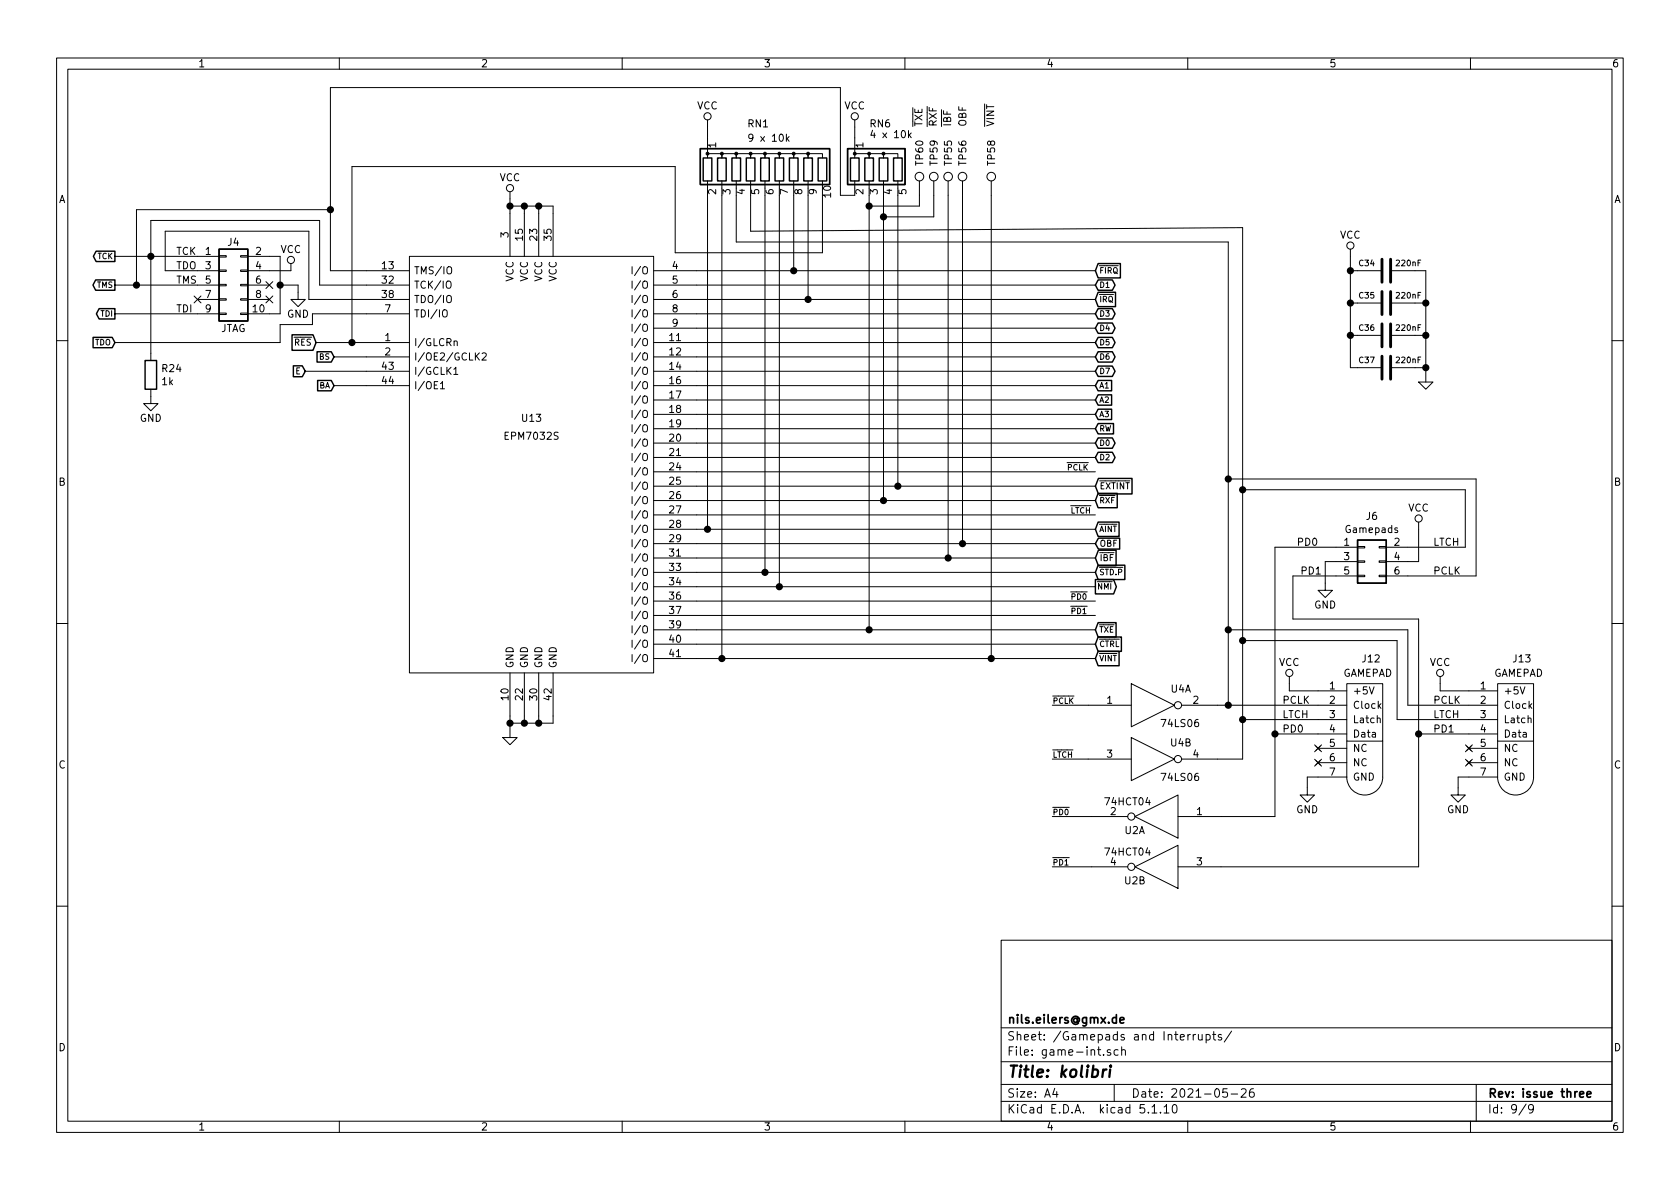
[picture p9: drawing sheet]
EESchema Schematic File Version 4
EELAYER 30 0
EELAYER END
$Descr A4 11693 8268
encoding utf-8
Sheet 9 9
Title "kolibri"
Date "2021-05-26"
Rev "issue three"
Comp "nils.eilers@gmx.de"
Comment1 ""
Comment2 ""
Comment3 ""
Comment4 ""
$EndDescr
$Comp
L main-rescue:GND #PWR?
U 1 1
P 9100 5475
AR Path="/58C640AE/60FA37A1" Ref="#PWR?"  Part="1" 
AR Path="/56B86A26/60FA37A1" Ref="#PWR?"  Part="1" 
AR Path="/60F127A0/60FA37A1" Ref="#PWR070"  Part="1" 
F 0 "#PWR070" H 9100 5225 50  0001 C CNN
F 1 "GND" H 9100 5325 50  0000 C CNN
F 2 "" H 9100 5475 50  0000 C CNN
F 3 "" H 9100 5475 50  0000 C CNN
	1    9100 5475
	-1   0    0    -1  
$EndComp
$Comp
L main-rescue:VCC #PWR?
U 1 1
P 8975 4750
AR Path="/58C640AE/60FA37A7" Ref="#PWR?"  Part="1" 
AR Path="/56B86A26/60FA37A7" Ref="#PWR?"  Part="1" 
AR Path="/60F127A0/60FA37A7" Ref="#PWR067"  Part="1" 
F 0 "#PWR067" H 8975 4600 50  0001 C CNN
F 1 "VCC" H 8975 4900 50  0000 C CNN
F 2 "" H 8975 4750 50  0000 C CNN
F 3 "" H 8975 4750 50  0000 C CNN
	1    8975 4750
	1    0    0    -1  
$EndComp
Wire Wire Line
	9175 4800 8975 4800
Wire Wire Line
	8975 4800 8975 4750
Wire Wire Line
	9175 5400 9100 5400
Wire Wire Line
	9100 5400 9100 5475
NoConn ~ 9175 5300
NoConn ~ 9175 5200
Text Label 8925 4900 0    50   ~ 0
PCLK
Text Label 8925 5000 0    50   ~ 0
LTCH
Text Label 7325 5675 0    39   ~ 0
~PD0
Wire Wire Line
	9175 5100 8875 5100
$Comp
L main-rescue:GND #PWR?
U 1 1
P 10150 5475
AR Path="/58C640AE/60FA37B7" Ref="#PWR?"  Part="1" 
AR Path="/56B86A26/60FA37B7" Ref="#PWR?"  Part="1" 
AR Path="/60F127A0/60FA37B7" Ref="#PWR076"  Part="1" 
F 0 "#PWR076" H 10150 5225 50  0001 C CNN
F 1 "GND" H 10150 5325 50  0000 C CNN
F 2 "" H 10150 5475 50  0000 C CNN
F 3 "" H 10150 5475 50  0000 C CNN
	1    10150 5475
	-1   0    0    -1  
$EndComp
$Comp
L main-rescue:VCC #PWR?
U 1 1
P 10025 4750
AR Path="/58C640AE/60FA37BD" Ref="#PWR?"  Part="1" 
AR Path="/56B86A26/60FA37BD" Ref="#PWR?"  Part="1" 
AR Path="/60F127A0/60FA37BD" Ref="#PWR073"  Part="1" 
F 0 "#PWR073" H 10025 4600 50  0001 C CNN
F 1 "VCC" H 10025 4900 50  0000 C CNN
F 2 "" H 10025 4750 50  0000 C CNN
F 3 "" H 10025 4750 50  0000 C CNN
	1    10025 4750
	1    0    0    -1  
$EndComp
Wire Wire Line
	10225 4800 10025 4800
Wire Wire Line
	10025 4800 10025 4750
Wire Wire Line
	10225 5400 10150 5400
Wire Wire Line
	10150 5400 10150 5475
NoConn ~ 10225 5300
NoConn ~ 10225 5200
Text Label 9975 4900 0    50   ~ 0
PCLK
Text Label 9975 5000 0    50   ~ 0
LTCH
Text Label 7325 6025 0    39   ~ 0
~PD1
Wire Wire Line
	10225 4900 9800 4900
Wire Wire Line
	10225 5100 9875 5100
$Comp
L eilers:GAMEPAD J?
U 1 1
P 9175 4800
AR Path="/58C640AE/60FA37CE" Ref="J?"  Part="1" 
AR Path="/56B86A26/60FA37CE" Ref="J?"  Part="1" 
AR Path="/60F127A0/60FA37CE" Ref="J12"  Part="1" 
F 0 "J12" H 9475 5025 50  0000 L CNN
F 1 "GAMEPAD" H 9350 4925 50  0000 L CNN
F 2 "kolibri:GAMEPAD" H 9175 4800 50  0001 C CNN
F 3 "" H 9175 4800 50  0001 C CNN
	1    9175 4800
	1    0    0    -1  
$EndComp
$Comp
L eilers:GAMEPAD J?
U 1 1
P 10225 4800
AR Path="/58C640AE/60FA37D4" Ref="J?"  Part="1" 
AR Path="/56B86A26/60FA37D4" Ref="J?"  Part="1" 
AR Path="/60F127A0/60FA37D4" Ref="J13"  Part="1" 
F 0 "J13" H 10525 5025 50  0000 L CNN
F 1 "GAMEPAD" H 10400 4925 50  0000 L CNN
F 2 "kolibri:GAMEPAD" H 10225 4800 50  0001 C CNN
F 3 "" H 10225 4800 50  0001 C CNN
	1    10225 4800
	1    0    0    -1  
$EndComp
$Comp
L main-rescue:74LS06 U?
U 1 1
P 8025 4900
AR Path="/58C640AE/60FA37DA" Ref="U?"  Part="5" 
AR Path="/56B86A26/60FA37DA" Ref="U?"  Part="1" 
AR Path="/60F127A0/60FA37DA" Ref="U4"  Part="1" 
F 0 "U4" H 8220 5015 50  0000 C CNN
F 1 "74LS06" H 8215 4775 50  0000 C CNN
F 2 "kolibri:DIP-14" H 8025 4900 50  0001 C CNN
F 3 "" H 8025 4900 50  0000 C CNN
	1    8025 4900
	1    0    0    -1  
$EndComp
$Comp
L main-rescue:74LS06 U?
U 2 1
P 8025 5275
AR Path="/58C640AE/60FA37E0" Ref="U?"  Part="6" 
AR Path="/56B86A26/60FA37E0" Ref="U?"  Part="2" 
AR Path="/60F127A0/60FA37E0" Ref="U4"  Part="2" 
F 0 "U4" H 8220 5390 50  0000 C CNN
F 1 "74LS06" H 8215 5150 50  0000 C CNN
F 2 "kolibri:DIP-14" H 8025 5275 50  0001 C CNN
F 3 "" H 8025 5275 50  0000 C CNN
	2    8025 5275
	1    0    0    -1  
$EndComp
Wire Wire Line
	8475 4900 8550 4900
Wire Wire Line
	8475 5275 8650 5275
Wire Wire Line
	8650 5275 8650 5000
Wire Wire Line
	8650 5000 9175 5000
Wire Wire Line
	8550 4375 8550 4900
Connection ~ 8550 4900
Wire Wire Line
	8550 4900 9175 4900
Wire Wire Line
	8650 5000 8650 4450
Wire Wire Line
	8650 4450 9725 4450
Connection ~ 8650 5000
Wire Wire Line
	9800 4900 9800 4375
Wire Wire Line
	9800 4375 8550 4375
Wire Wire Line
	9725 5000 9725 4450
Wire Wire Line
	9725 5000 10225 5000
$Comp
L main-rescue:74HCT04 U?
U 1 1
P 8050 5675
AR Path="/587EBB32/60FA37F4" Ref="U?"  Part="1" 
AR Path="/56B86A26/60FA37F4" Ref="U?"  Part="1" 
AR Path="/60F127A0/60FA37F4" Ref="U2"  Part="1" 
F 0 "U2" H 8200 5775 50  0000 C CNN
F 1 "74HCT04" H 8250 5575 50  0000 C CNN
F 2 "kolibri:DIP-14" H 8050 5675 50  0001 C CNN
F 3 "" H 8050 5675 50  0001 C CNN
	1    8050 5675
	-1   0    0    1   
$EndComp
$Comp
L main-rescue:74HCT04 U?
U 2 1
P 8050 6025
AR Path="/587EBB32/60FA37FA" Ref="U?"  Part="2" 
AR Path="/56B86A26/60FA37FA" Ref="U?"  Part="2" 
AR Path="/60F127A0/60FA37FA" Ref="U2"  Part="2" 
F 0 "U2" H 8200 6125 50  0000 C CNN
F 1 "74HCT04" H 8250 5925 50  0000 C CNN
F 2 "kolibri:DIP-14" H 8050 6025 50  0001 C CNN
F 3 "" H 8050 6025 50  0001 C CNN
	2    8050 6025
	-1   0    0    1   
$EndComp
Wire Wire Line
	8500 6025 9875 6025
Wire Wire Line
	9875 6025 9875 5100
Wire Wire Line
	8875 5100 8875 5675
Wire Wire Line
	8875 5675 8500 5675
$Comp
L main-rescue:GND-RESCUE-main #PWR?
U 1 1
P 9925 2650
AR Path="/56B86A26/60FA3809" Ref="#PWR?"  Part="1" 
AR Path="/60F127A0/60FA3809" Ref="#PWR072"  Part="1" 
F 0 "#PWR072" H 9925 2650 30  0001 C CNN
F 1 "GND" H 9925 2580 30  0001 C CNN
F 2 "" H 9925 2650 60  0000 C CNN
F 3 "" H 9925 2650 60  0000 C CNN
	1    9925 2650
	1    0    0    -1  
$EndComp
Wire Wire Line
	4850 4575 5025 4575
Wire Wire Line
	4850 3975 5325 3975
$Comp
L main-rescue:GND-RESCUE-main #PWR?
U 1 1
P 3550 5125
AR Path="/56B86A26/60FA3826" Ref="#PWR?"  Part="1" 
AR Path="/60F127A0/60FA3826" Ref="#PWR016"  Part="1" 
F 0 "#PWR016" H 3550 5125 30  0001 C CNN
F 1 "GND" H 3550 5055 30  0001 C CNN
F 2 "" H 3550 5125 60  0000 C CNN
F 3 "" H 3550 5125 60  0000 C CNN
	1    3550 5125
	1    0    0    -1  
$EndComp
Wire Wire Line
	3550 4975 3550 5025
Wire Wire Line
	3550 5025 3650 5025
Wire Wire Line
	3650 4975 3650 5025
Connection ~ 3650 5025
Wire Wire Line
	3750 4975 3750 5025
Connection ~ 3750 5025
Wire Wire Line
	3850 4975 3850 5025
Connection ~ 3550 5025
Wire Wire Line
	2550 2375 2450 2375
$Comp
L main-rescue:VCC #PWR?
U 1 1
P 3550 1375
AR Path="/56B86A26/60FA3835" Ref="#PWR?"  Part="1" 
AR Path="/60F127A0/60FA3835" Ref="#PWR013"  Part="1" 
F 0 "#PWR013" H 3550 1225 50  0001 C CNN
F 1 "VCC" H 3550 1525 50  0000 C CNN
F 2 "" H 3550 1375 50  0001 C CNN
F 3 "" H 3550 1375 50  0001 C CNN
	1    3550 1375
	1    0    0    -1  
$EndComp
Wire Wire Line
	3550 1425 3650 1425
Wire Wire Line
	3650 1475 3650 1425
Connection ~ 3650 1425
Wire Wire Line
	3850 1475 3850 1425
$Comp
L main-rescue:Conn_02x05_Odd_Even J?
U 1 1
P 1575 1975
AR Path="/56B86A26/60FA383F" Ref="J?"  Part="1" 
AR Path="/60F127A0/60FA383F" Ref="J4"  Part="1" 
F 0 "J4" H 1625 2275 50  0000 C CNN
F 1 "JTAG" H 1625 1675 50  0000 C CNN
F 2 "kolibri:WSL10G" H 1575 1975 50  0001 C CNN
F 3 "" H 1575 1975 50  0001 C CNN
	1    1575 1975
	1    0    0    -1  
$EndComp
$Comp
L main-rescue:GND #PWR?
U 1 1
P 2075 2025
AR Path="/56B86A26/60FA3845" Ref="#PWR?"  Part="1" 
AR Path="/60F127A0/60FA3845" Ref="#PWR07"  Part="1" 
F 0 "#PWR07" H 2075 1775 50  0001 C CNN
F 1 "GND" H 2075 1875 50  0000 C CNN
F 2 "" H 2075 2025 50  0001 C CNN
F 3 "" H 2075 2025 50  0001 C CNN
	1    2075 2025
	1    0    0    -1  
$EndComp
Wire Wire Line
	1875 1775 1950 1775
Wire Wire Line
	1950 1775 1950 1975
Wire Wire Line
	1875 2175 1950 2175
$Comp
L main-rescue:VCC #PWR?
U 1 1
P 2025 1875
AR Path="/56B86A26/60FA384E" Ref="#PWR?"  Part="1" 
AR Path="/60F127A0/60FA384E" Ref="#PWR02"  Part="1" 
F 0 "#PWR02" H 2025 1725 50  0001 C CNN
F 1 "VCC" H 2025 2025 50  0000 C CNN
F 2 "" H 2025 1875 50  0001 C CNN
F 3 "" H 2025 1875 50  0001 C CNN
	1    2025 1875
	1    0    0    -1  
$EndComp
NoConn ~ 1875 1975
NoConn ~ 1875 2075
NoConn ~ 1375 2075
Wire Wire Line
	2025 1875 1875 1875
Wire Wire Line
	2550 1975 2225 1975
Wire Wire Line
	2225 1975 2225 1525
Wire Wire Line
	2225 1525 1050 1525
Wire Wire Line
	1375 1775 1050 1775
Wire Wire Line
	1050 1775 1050 1525
Wire Wire Line
	2550 1875 2300 1875
Wire Wire Line
	2300 1875 2300 1450
Wire Wire Line
	2300 1450 950  1450
Wire Wire Line
	950  1450 950  1975
Wire Wire Line
	950  1975 1375 1975
Wire Wire Line
	3650 5025 3750 5025
Wire Wire Line
	3750 5025 3850 5025
Wire Wire Line
	3550 5025 3550 5125
Wire Wire Line
	3550 1425 3550 1475
Wire Wire Line
	3650 1425 3750 1425
Text GLabel 7625 4575 2    39   Input ~ 0
~VINT
Text GLabel 7625 4475 2    39   Input ~ 0
~CTRL
$Comp
L main-rescue:VCC #PWR?
U 1 1
P 9400 1775
AR Path="/56B86A26/60FA3870" Ref="#PWR?"  Part="1" 
AR Path="/60F127A0/60FA3870" Ref="#PWR071"  Part="1" 
F 0 "#PWR071" H 9400 1625 50  0001 C CNN
F 1 "VCC" H 9400 1925 50  0000 C CNN
F 2 "" H 9400 1775 50  0001 C CNN
F 3 "" H 9400 1775 50  0001 C CNN
	1    9400 1775
	1    0    0    -1  
$EndComp
Wire Wire Line
	3550 1375 3550 1425
Connection ~ 3550 1425
$Comp
L main-rescue:C-RESCUE-main C?
U 1 1
P 9650 1875
AR Path="/56B86A26/60FA3878" Ref="C?"  Part="1" 
AR Path="/60F127A0/60FA3878" Ref="C34"  Part="1" 
F 0 "C34" V 9700 1950 40  0000 L CNN
F 1 "220nF" V 9700 1625 40  0000 L CNN
F 2 "kolibri:KERKO-5" H 9688 1725 30  0001 C CNN
F 3 "~" H 9650 1875 60  0000 C CNN
	1    9650 1875
	0    -1   -1   0   
$EndComp
$Comp
L main-rescue:C-RESCUE-main C?
U 1 1
P 9650 2100
AR Path="/56B86A26/60FA387E" Ref="C?"  Part="1" 
AR Path="/60F127A0/60FA387E" Ref="C35"  Part="1" 
F 0 "C35" V 9700 2175 40  0000 L CNN
F 1 "220nF" V 9700 1850 40  0000 L CNN
F 2 "kolibri:KERKO-5" H 9688 1950 30  0001 C CNN
F 3 "~" H 9650 2100 60  0000 C CNN
	1    9650 2100
	0    -1   -1   0   
$EndComp
$Comp
L main-rescue:C-RESCUE-main C?
U 1 1
P 9650 2325
AR Path="/56B86A26/60FA3884" Ref="C?"  Part="1" 
AR Path="/60F127A0/60FA3884" Ref="C36"  Part="1" 
F 0 "C36" V 9700 2400 40  0000 L CNN
F 1 "220nF" V 9700 2075 40  0000 L CNN
F 2 "kolibri:KERKO-5" H 9688 2175 30  0001 C CNN
F 3 "~" H 9650 2325 60  0000 C CNN
	1    9650 2325
	0    -1   -1   0   
$EndComp
$Comp
L main-rescue:C-RESCUE-main C?
U 1 1
P 9650 2550
AR Path="/56B86A26/60FA388A" Ref="C?"  Part="1" 
AR Path="/60F127A0/60FA388A" Ref="C37"  Part="1" 
F 0 "C37" V 9700 2625 40  0000 L CNN
F 1 "220nF" V 9700 2300 40  0000 L CNN
F 2 "kolibri:KERKO-5" H 9688 2400 30  0001 C CNN
F 3 "~" H 9650 2550 60  0000 C CNN
	1    9650 2550
	0    -1   -1   0   
$EndComp
Wire Wire Line
	9450 1875 9400 1875
Connection ~ 9400 1875
Wire Wire Line
	9400 1875 9400 1775
Wire Wire Line
	9450 2100 9400 2100
Connection ~ 9400 2100
Wire Wire Line
	9400 2100 9400 1875
Wire Wire Line
	9450 2325 9400 2325
Connection ~ 9400 2325
Wire Wire Line
	9400 2325 9400 2100
Wire Wire Line
	9450 2550 9400 2550
Wire Wire Line
	9400 2550 9400 2325
Wire Wire Line
	9925 1875 9850 1875
Wire Wire Line
	9850 2100 9925 2100
Connection ~ 9925 2100
Wire Wire Line
	9925 2100 9925 1875
Wire Wire Line
	9850 2325 9925 2325
Connection ~ 9925 2325
Wire Wire Line
	9925 2325 9925 2100
Wire Wire Line
	9850 2550 9925 2550
Connection ~ 9925 2550
Wire Wire Line
	9925 2550 9925 2325
Text Label 7425 3275 0    39   ~ 0
~PCLK
Text Label 7450 3575 0    39   ~ 0
~LTCH
Text GLabel 7625 3675 2    39   Input ~ 0
~AINT
$Comp
L kolibri:EPM7032S U?
U 1 1
P 3700 3675
AR Path="/56B86A26/60FA38AD" Ref="U?"  Part="1" 
AR Path="/60F127A0/60FA38AD" Ref="U13"  Part="1" 
F 0 "U13" H 3700 4450 50  0000 C CNN
F 1 "EPM7032S" H 3700 4325 50  0000 C CNN
F 2 "kolibri:PLCC-44" H 3700 3125 50  0001 C CNN
F 3 "" H 3700 3125 50  0000 C CNN
	1    3700 3675
	1    0    0    -1  
$EndComp
Wire Wire Line
	3750 1475 3750 1425
Connection ~ 3750 1425
Wire Wire Line
	3750 1425 3850 1425
Wire Wire Line
	9925 2550 9925 2650
Text Label 7450 4175 0    39   ~ 0
~PD0
Text Label 7450 4275 0    39   ~ 0
~PD1
Text GLabel 7625 4375 2    39   Input ~ 0
~TXE
Text GLabel 7625 3475 2    39   Input ~ 0
~RXF
Text GLabel 7625 3775 2    43   Input ~ 0
OBF
Text GLabel 7625 3875 2    43   Input ~ 0
~IBF
Text GLabel 7625 3975 2    39   Input ~ 0
~STD.P
Text GLabel 7625 4075 2    39   Output ~ 0
~NMI
Text GLabel 7625 1875 2    39   Input ~ 0
~FIRQ
Text GLabel 7625 2075 2    39   Input ~ 0
~IRQ
Wire Wire Line
	4850 4475 7625 4475
Wire Wire Line
	2325 2475 2550 2475
Wire Wire Line
	2075 2025 2075 1975
Wire Wire Line
	2075 1975 1950 1975
Connection ~ 1950 1975
Wire Wire Line
	1950 1975 1950 2175
Text Label 8925 5100 0    50   ~ 0
PD0
Text Label 9975 5100 0    50   ~ 0
PD1
Text GLabel 7625 3075 2    39   BiDi ~ 0
D0
Text GLabel 7625 1975 2    39   BiDi ~ 0
D1
Text GLabel 7625 3175 2    39   BiDi ~ 0
D2
Text GLabel 7625 2175 2    39   BiDi ~ 0
D3
Text GLabel 7625 2275 2    39   BiDi ~ 0
D4
Text GLabel 7625 2375 2    39   BiDi ~ 0
D5
Text GLabel 7625 2475 2    39   BiDi ~ 0
D6
Text GLabel 7625 2575 2    39   BiDi ~ 0
D7
Text GLabel 7625 2675 2    39   Input ~ 0
A1
Text GLabel 7625 2775 2    39   Input ~ 0
A2
Text GLabel 7625 2875 2    39   Input ~ 0
A3
Text GLabel 7625 2975 2    39   Input ~ 0
RW
Text GLabel 2325 2475 0    39   Input ~ 0
BS
Text GLabel 2325 2675 0    39   Input ~ 0
BA
Text GLabel 2200 2375 0    43   Input ~ 0
~RES
Text GLabel 2125 2575 0    43   Input ~ 0
E
Wire Wire Line
	2125 2575 2550 2575
$Comp
L Device:R_Network09 RN1
U 1 1
P 5325 1150
F 0 "RN1" H 5200 1450 50  0000 L CNN
F 1 "9 x 10k" H 5200 1350 50  0000 L CNN
F 2 "kolibri:R_Array_SIP10" V 5900 1150 50  0001 C CNN
F 3 "http://www.vishay.com/docs/31509/csc.pdf" H 5325 1150 50  0001 C CNN
	1    5325 1150
	1    0    0    -1  
$EndComp
$Comp
L main-rescue:VCC #PWR?
U 1 1
P 4925 875
AR Path="/56B86A26/613EDA97" Ref="#PWR?"  Part="1" 
AR Path="/60F127A0/613EDA97" Ref="#PWR065"  Part="1" 
F 0 "#PWR065" H 4925 725 50  0001 C CNN
F 1 "VCC" H 4925 1025 50  0000 C CNN
F 2 "" H 4925 875 50  0001 C CNN
F 3 "" H 4925 875 50  0001 C CNN
	1    4925 875 
	1    0    0    -1  
$EndComp
Wire Wire Line
	4925 950  4925 875 
Wire Wire Line
	4850 3675 4925 3675
Wire Wire Line
	5325 1350 5325 3975
Connection ~ 5325 3975
Wire Wire Line
	4850 4075 5425 4075
Wire Wire Line
	5425 1350 5425 4075
Connection ~ 5425 4075
Wire Wire Line
	2450 2375 2450 1150
Wire Wire Line
	2450 1150 4700 1150
Wire Wire Line
	4700 1150 4700 1750
Wire Wire Line
	4700 1750 5725 1750
Wire Wire Line
	5725 1750 5725 1350
Connection ~ 2450 2375
Wire Wire Line
	2450 2375 2200 2375
$Comp
L Connector_Generic:Conn_02x03_Odd_Even J6
U 1 1
P 9500 3900
F 0 "J6" H 9550 4217 50  0000 C CNN
F 1 "Gamepads" H 9550 4126 50  0000 C CNN
F 2 "kolibri:WSL_6W" H 9500 3900 50  0001 C CNN
F 3 "~" H 9500 3900 50  0001 C CNN
	1    9500 3900
	1    0    0    -1  
$EndComp
Connection ~ 8875 5100
Connection ~ 8550 4375
Connection ~ 8650 4450
Wire Wire Line
	9875 5100 9875 4300
Connection ~ 9875 5100
$Comp
L main-rescue:GND #PWR?
U 1 1
P 9225 4050
AR Path="/58C640AE/615403D2" Ref="#PWR?"  Part="1" 
AR Path="/56B86A26/615403D2" Ref="#PWR?"  Part="1" 
AR Path="/60F127A0/615403D2" Ref="#PWR075"  Part="1" 
F 0 "#PWR075" H 9225 3800 50  0001 C CNN
F 1 "GND" H 9225 3900 50  0000 C CNN
F 2 "" H 9225 4050 50  0000 C CNN
F 3 "" H 9225 4050 50  0000 C CNN
	1    9225 4050
	-1   0    0    -1  
$EndComp
$Comp
L main-rescue:VCC #PWR?
U 1 1
P 9875 3675
AR Path="/58C640AE/61540CE2" Ref="#PWR?"  Part="1" 
AR Path="/56B86A26/61540CE2" Ref="#PWR?"  Part="1" 
AR Path="/60F127A0/61540CE2" Ref="#PWR074"  Part="1" 
F 0 "#PWR074" H 9875 3525 50  0001 C CNN
F 1 "VCC" H 9875 3825 50  0000 C CNN
F 2 "" H 9875 3675 50  0000 C CNN
F 3 "" H 9875 3675 50  0000 C CNN
	1    9875 3675
	1    0    0    -1  
$EndComp
Text Label 9050 4000 0    50   ~ 0
PD1
Text Label 9975 4000 0    50   ~ 0
PCLK
Text Label 9975 3800 0    50   ~ 0
LTCH
Text Label 9025 3800 0    50   ~ 0
PD0
Text GLabel 7625 3375 2    43   Input ~ 0
~EXTINT
Wire Wire Line
	7325 6025 7600 6025
Wire Wire Line
	7325 5675 7600 5675
Wire Wire Line
	7325 5275 7575 5275
Wire Wire Line
	7325 4900 7575 4900
$Comp
L Connector:TestPoint TP55
U 1 1
P 6600 1350
AR Path="/60F127A0/63867D51" Ref="TP55"  Part="1" 
AR Path="/56B86A26/63867D51" Ref="TP?"  Part="1" 
F 0 "TP55" V 6600 1550 50  0000 L CNN
F 1 "~IBF" V 6600 1825 50  0000 L CNN
F 2 "kolibri:PINTST" H 6800 1350 50  0001 C CNN
F 3 "~" H 6800 1350 50  0001 C CNN
	1    6600 1350
	1    0    0    -1  
$EndComp
$Comp
L Connector:TestPoint TP56
U 1 1
P 6700 1350
AR Path="/60F127A0/63867FBE" Ref="TP56"  Part="1" 
AR Path="/56B86A26/63867FBE" Ref="TP?"  Part="1" 
F 0 "TP56" V 6700 1550 50  0000 L CNN
F 1 "OBF" V 6700 1825 50  0000 L CNN
F 2 "kolibri:PINTST" H 6900 1350 50  0001 C CNN
F 3 "~" H 6900 1350 50  0001 C CNN
	1    6700 1350
	1    0    0    -1  
$EndComp
$Comp
L Connector:TestPoint TP58
U 1 1
P 6900 1350
AR Path="/60F127A0/63868683" Ref="TP58"  Part="1" 
AR Path="/56B86A26/63868683" Ref="TP?"  Part="1" 
F 0 "TP58" V 6900 1550 50  0000 L CNN
F 1 "~VINT" V 6900 1825 50  0000 L CNN
F 2 "kolibri:PINTST" H 7100 1350 50  0001 C CNN
F 3 "~" H 7100 1350 50  0001 C CNN
	1    6900 1350
	1    0    0    -1  
$EndComp
$Comp
L Connector:TestPoint TP59
U 1 1
P 6500 1350
AR Path="/60F127A0/638688E6" Ref="TP59"  Part="1" 
AR Path="/56B86A26/638688E6" Ref="TP?"  Part="1" 
F 0 "TP59" V 6500 1550 50  0000 L CNN
F 1 "~RXF" V 6500 1825 50  0000 L CNN
F 2 "kolibri:PINTST" H 6700 1350 50  0001 C CNN
F 3 "~" H 6700 1350 50  0001 C CNN
	1    6500 1350
	1    0    0    -1  
$EndComp
$Comp
L Connector:TestPoint TP60
U 1 1
P 6400 1350
AR Path="/60F127A0/63868A4D" Ref="TP60"  Part="1" 
AR Path="/56B86A26/63868A4D" Ref="TP?"  Part="1" 
F 0 "TP60" V 6400 1550 50  0000 L CNN
F 1 "~TXE" V 6400 1825 50  0000 L CNN
F 2 "kolibri:PINTST" H 6600 1350 50  0001 C CNN
F 3 "~" H 6600 1350 50  0001 C CNN
	1    6400 1350
	1    0    0    -1  
$EndComp
Wire Wire Line
	4850 1875 5525 1875
Wire Wire Line
	4850 1975 7625 1975
Wire Wire Line
	4850 2075 5625 2075
Wire Wire Line
	4850 2175 7625 2175
Wire Wire Line
	4850 2275 7625 2275
Wire Wire Line
	4850 2375 7625 2375
Wire Wire Line
	4850 2475 7625 2475
Wire Wire Line
	4850 2575 7625 2575
Wire Wire Line
	4850 2675 7625 2675
Wire Wire Line
	4850 2775 7625 2775
Wire Wire Line
	4850 2875 7625 2875
Wire Wire Line
	4850 2975 7625 2975
Wire Wire Line
	4850 3075 7625 3075
Wire Wire Line
	4850 3175 7625 3175
Wire Wire Line
	4850 3275 7625 3275
Wire Wire Line
	4850 3475 6150 3475
Wire Wire Line
	5425 4075 7625 4075
Wire Wire Line
	4850 4375 6050 4375
Connection ~ 6600 3875
Wire Wire Line
	6600 3875 7625 3875
Connection ~ 6700 3775
Wire Wire Line
	6700 3775 7625 3775
Wire Wire Line
	4850 3375 6250 3375
Wire Wire Line
	4850 3775 6700 3775
Wire Wire Line
	4850 3875 6600 3875
Wire Wire Line
	6600 1350 6600 3875
Wire Wire Line
	6700 1350 6700 3775
Wire Wire Line
	8550 1675 5125 1675
Wire Wire Line
	5125 1675 5125 1350
Wire Wire Line
	5225 1350 5225 1600
Wire Wire Line
	5225 1600 8650 1575
Wire Wire Line
	2550 2675 2325 2675
Wire Wire Line
	4850 4275 7625 4275
Wire Wire Line
	4850 4175 7625 4175
Wire Wire Line
	5625 1350 5625 2075
Connection ~ 5625 2075
Wire Wire Line
	5625 2075 7625 2075
Wire Wire Line
	5525 1350 5525 1875
Connection ~ 5525 1875
Wire Wire Line
	5525 1875 7625 1875
Connection ~ 4925 3675
Wire Wire Line
	4925 1350 4925 3675
Connection ~ 5025 4575
Wire Wire Line
	5025 4575 6900 4575
Wire Wire Line
	5025 1350 5025 4575
Text Label 7325 4900 0    39   ~ 0
~PCLK
Text Label 7325 5275 0    39   ~ 0
~LTCH
Wire Wire Line
	5325 3975 7625 3975
Wire Wire Line
	4925 3675 7625 3675
Wire Wire Line
	4850 3575 7625 3575
Wire Wire Line
	6900 1350 6900 4575
Connection ~ 6900 4575
Wire Wire Line
	6900 4575 7625 4575
$Comp
L main-rescue:GND #PWR?
U 1 1
P 1050 2750
AR Path="/56B86A26/612963E7" Ref="#PWR?"  Part="1" 
AR Path="/60F127A0/612963E7" Ref="#PWR017"  Part="1" 
F 0 "#PWR017" H 1050 2500 50  0001 C CNN
F 1 "GND" H 1050 2600 50  0000 C CNN
F 2 "" H 1050 2750 50  0001 C CNN
F 3 "" H 1050 2750 50  0001 C CNN
	1    1050 2750
	1    0    0    -1  
$EndComp
Wire Wire Line
	1050 2450 1050 1775
Connection ~ 1050 1775
$Comp
L Device:R R24
U 1 1
P 1050 2600
F 0 "R24" H 1120 2646 50  0000 L CNN
F 1 "1k" H 1120 2555 50  0000 L CNN
F 2 "kolibri:R" V 980 2600 50  0001 C CNN
F 3 "~" H 1050 2600 50  0001 C CNN
	1    1050 2600
	1    0    0    -1  
$EndComp
Text GLabel 800  1775 0    39   Output ~ 0
TCK
Wire Wire Line
	1050 1775 800  1775
Text GLabel 800  1975 0    39   Output ~ 0
TMS
Wire Wire Line
	800  1975 950  1975
Connection ~ 950  1975
Text Notes 1225 1775 0    50   ~ 0
TCK
Text Notes 1225 1875 0    50   ~ 0
TDO
Text Notes 1225 1975 0    50   ~ 0
TMS
Text Notes 1225 2175 0    50   ~ 0
TDI
Text GLabel 800  2175 0    39   Output ~ 0
TDI
Wire Wire Line
	1375 2175 800  2175
Text GLabel 800  2375 0    39   Input ~ 0
TDO
Wire Wire Line
	800  2375 1950 2375
Wire Wire Line
	1950 2375 1950 2250
Wire Wire Line
	1950 2250 2175 2250
Wire Wire Line
	2175 2250 2175 2175
Wire Wire Line
	2175 2175 2550 2175
Wire Wire Line
	2550 2075 2150 2075
Wire Wire Line
	2150 2075 2150 1600
Wire Wire Line
	1150 1600 1150 1875
Wire Wire Line
	1150 1875 1375 1875
Wire Wire Line
	1150 1600 2150 1600
$Comp
L Device:R_Network04 RN6
U 1 1
P 6150 1150
F 0 "RN6" H 6050 1450 50  0000 L CNN
F 1 "4 x 10k" H 6050 1375 50  0000 L CNN
F 2 "kolibri:R_Array_SIP5" V 6425 1150 50  0001 C CNN
F 3 "http://www.vishay.com/docs/31509/csc.pdf" H 6150 1150 50  0001 C CNN
	1    6150 1150
	1    0    0    -1  
$EndComp
$Comp
L main-rescue:VCC #PWR?
U 1 1
P 5950 875
AR Path="/56B86A26/6172B690" Ref="#PWR?"  Part="1" 
AR Path="/60F127A0/6172B690" Ref="#PWR0107"  Part="1" 
F 0 "#PWR0107" H 5950 725 50  0001 C CNN
F 1 "VCC" H 5950 1025 50  0000 C CNN
F 2 "" H 5950 875 50  0001 C CNN
F 3 "" H 5950 875 50  0001 C CNN
	1    5950 875 
	1    0    0    -1  
$EndComp
Wire Wire Line
	5950 950  5950 875 
Wire Wire Line
	5950 1350 5850 1350
Wire Wire Line
	5850 1350 5850 600 
Wire Wire Line
	5850 600  2300 600 
Wire Wire Line
	2300 600  2300 1450
Connection ~ 2300 1450
Wire Wire Line
	6050 1350 6050 1425
Connection ~ 6050 4375
Wire Wire Line
	6150 1350 6150 1500
Connection ~ 6150 3475
Wire Wire Line
	6050 4375 7625 4375
Wire Wire Line
	6400 1350 6400 1425
Wire Wire Line
	6400 1425 6050 1425
Connection ~ 6050 1425
Wire Wire Line
	6050 1425 6050 4375
Wire Wire Line
	6500 1350 6500 1500
Wire Wire Line
	6500 1500 6150 1500
Connection ~ 6150 1500
Wire Wire Line
	6150 1500 6150 3475
Wire Wire Line
	6150 3475 7625 3475
Wire Wire Line
	6250 1350 6250 3375
Connection ~ 6250 3375
Wire Wire Line
	6250 3375 7625 3375
Wire Wire Line
	9875 3675 9875 3900
Wire Wire Line
	9875 3900 9800 3900
Wire Wire Line
	8650 1575 8650 3400
Wire Wire Line
	9225 4050 9225 3900
Wire Wire Line
	9225 3900 9300 3900
Wire Wire Line
	8550 1675 8550 3325
Wire Wire Line
	9300 3800 8875 3800
Wire Wire Line
	8875 3800 8875 5100
Wire Wire Line
	9300 4000 9000 4000
Wire Wire Line
	9000 4000 9000 4300
Wire Wire Line
	9000 4300 9875 4300
Wire Wire Line
	8650 3400 10200 3400
Wire Wire Line
	10200 3400 10200 3800
Wire Wire Line
	10200 3800 9800 3800
Connection ~ 8650 3400
Wire Wire Line
	8650 3400 8650 4450
Wire Wire Line
	9800 4000 10275 4000
Wire Wire Line
	10275 4000 10275 3325
Wire Wire Line
	10275 3325 8550 3325
Connection ~ 8550 3325
Wire Wire Line
	8550 3325 8550 4375
$EndSCHEMATC
